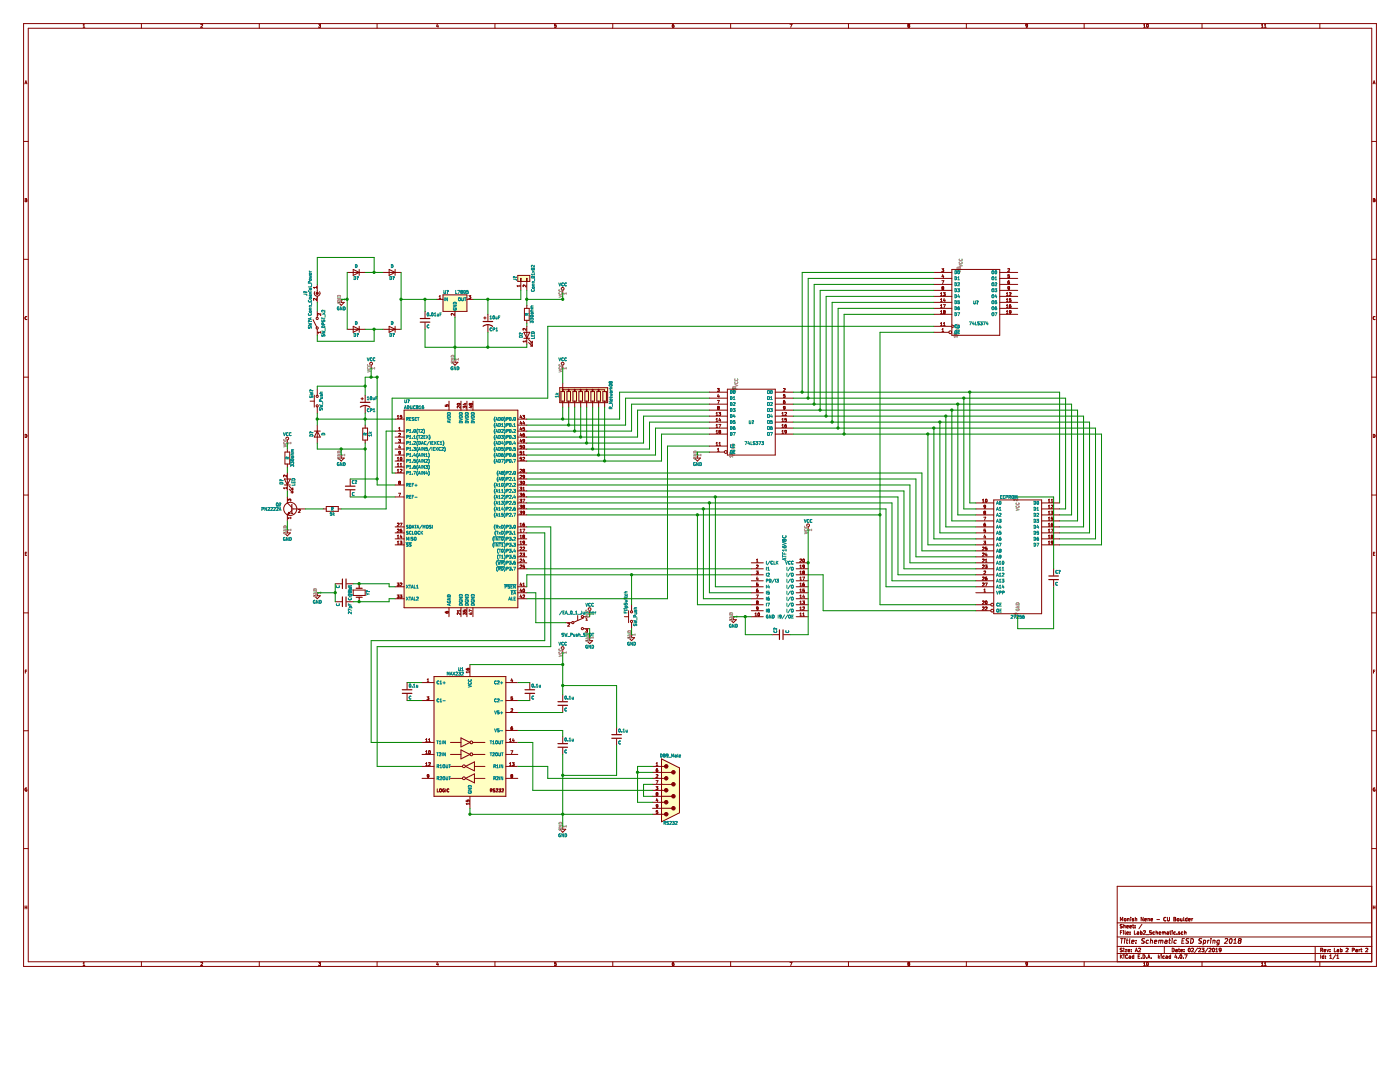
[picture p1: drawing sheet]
EESchema Schematic File Version 2
LIBS:power
LIBS:device
LIBS:switches
LIBS:relays
LIBS:motors
LIBS:transistors
LIBS:conn
LIBS:linear
LIBS:regul
LIBS:74xx
LIBS:cmos4000
LIBS:adc-dac
LIBS:memory
LIBS:xilinx
LIBS:microcontrollers
LIBS:dsp
LIBS:microchip
LIBS:analog_switches
LIBS:motorola
LIBS:texas
LIBS:intel
LIBS:audio
LIBS:interface
LIBS:digital-audio
LIBS:philips
LIBS:display
LIBS:cypress
LIBS:siliconi
LIBS:opto
LIBS:atmel
LIBS:contrib
LIBS:valves
LIBS:Lab2_Schematic-cache
EELAYER 25 0
EELAYER END
$Descr A2 23386 16535
encoding utf-8
Sheet 1 1
Title "Schematic ESD Spring 2018 "
Date "02/23/2019"
Rev "Lab 2 Part 2"
Comp "Monish Nene - CU Boulder"
Comment1 ""
Comment2 ""
Comment3 ""
Comment4 ""
$EndDescr
$Comp
L Conn_Coaxial_Power J?
U 1 1
P 5300 4850
F 0 "J?" V 5100 4800 50  0000 C CNN
F 1 "Conn_Coaxial_Power" V 5175 4800 50  0000 C CNN
F 2 "" H 5300 4800 50  0001 C CNN
F 3 "" H 5300 4800 50  0001 C CNN
	1    5300 4850
	1    0    0    -1  
$EndComp
$Comp
L LED D?
U 1 1
P 8800 5600
F 0 "D?" H 8800 5700 50  0000 C CNN
F 1 "LED" H 8800 5500 50  0000 C CNN
F 2 "" H 8800 5600 50  0001 C CNN
F 3 "" H 8800 5600 50  0001 C CNN
	1    8800 5600
	0    -1   -1   0   
$EndComp
$Comp
L D D?
U 1 1
P 5950 4550
F 0 "D?" H 5950 4650 50  0000 C CNN
F 1 "D" H 5950 4450 50  0000 C CNN
F 2 "" H 5950 4550 50  0001 C CNN
F 3 "" H 5950 4550 50  0001 C CNN
	1    5950 4550
	-1   0    0    1   
$EndComp
$Comp
L D D?
U 1 1
P 5300 7250
F 0 "D?" H 5300 7350 50  0000 C CNN
F 1 "D" H 5300 7150 50  0000 C CNN
F 2 "" H 5300 7250 50  0001 C CNN
F 3 "" H 5300 7250 50  0001 C CNN
	1    5300 7250
	0    -1   1    0   
$EndComp
$Comp
L D D?
U 1 1
P 5950 5500
F 0 "D?" H 5950 5600 50  0000 C CNN
F 1 "D" H 5950 5400 50  0000 C CNN
F 2 "" H 5950 5500 50  0001 C CNN
F 3 "" H 5950 5500 50  0001 C CNN
	1    5950 5500
	-1   0    0    1   
$EndComp
$Comp
L D D?
U 1 1
P 6550 5500
F 0 "D?" H 6550 5600 50  0000 C CNN
F 1 "D" H 6550 5400 50  0000 C CNN
F 2 "" H 6550 5500 50  0001 C CNN
F 3 "" H 6550 5500 50  0001 C CNN
	1    6550 5500
	-1   0    0    1   
$EndComp
$Comp
L D D?
U 1 1
P 6550 4550
F 0 "D?" H 6550 4650 50  0000 C CNN
F 1 "D" H 6550 4450 50  0000 C CNN
F 2 "" H 6550 4550 50  0001 C CNN
F 3 "" H 6550 4550 50  0001 C CNN
	1    6550 4550
	-1   0    0    1   
$EndComp
$Comp
L C 0.01uF
U 1 1
P 7100 5350
F 0 "0.01uF" H 7125 5450 50  0000 L CNN
F 1 "C" H 7125 5250 50  0000 L CNN
F 2 "" H 7138 5200 50  0001 C CNN
F 3 "" H 7100 5350 50  0001 C CNN
	1    7100 5350
	1    0    0    -1  
$EndComp
$Comp
L C 27pF
U 1 1
P 5750 9750
F 0 "27pF" H 5775 9850 50  0000 L CNN
F 1 "C" H 5775 9650 50  0000 L CNN
F 2 "" H 5788 9600 50  0001 C CNN
F 3 "" H 5750 9750 50  0001 C CNN
	1    5750 9750
	0    1    1    0   
$EndComp
$Comp
L CP1 10uF
U 1 1
P 6100 6750
F 0 "10uF" H 6125 6850 50  0000 L CNN
F 1 "CP1" H 6125 6650 50  0000 L CNN
F 2 "" H 6100 6750 50  0001 C CNN
F 3 "" H 6100 6750 50  0001 C CNN
	1    6100 6750
	1    0    0    -1  
$EndComp
$Comp
L L7805 U?
U 1 1
P 7600 5000
F 0 "U?" H 7450 5125 50  0000 C CNN
F 1 "L7805" H 7600 5125 50  0000 L CNN
F 2 "" H 7625 4850 50  0001 L CIN
F 3 "" H 7600 4950 50  0001 C CNN
	1    7600 5000
	1    0    0    -1  
$EndComp
$Comp
L R 1k
U 1 1
P 6100 7250
F 0 "1k" V 6180 7250 50  0000 C CNN
F 1 "R" V 6100 7250 50  0000 C CNN
F 2 "" V 6030 7250 50  0001 C CNN
F 3 "" H 6100 7250 50  0001 C CNN
	1    6100 7250
	1    0    0    -1  
$EndComp
$Comp
L R 330ohm
U 1 1
P 8800 5250
F 0 "330ohm" V 8880 5250 50  0000 C CNN
F 1 "R" V 8800 5250 50  0000 C CNN
F 2 "" V 8730 5250 50  0001 C CNN
F 3 "" H 8800 5250 50  0001 C CNN
	1    8800 5250
	1    0    0    -1  
$EndComp
$Comp
L SW_DPST_x2 SW?
U 1 1
P 5300 5400
F 0 "SW?" H 5300 5525 50  0000 C CNN
F 1 "SW_DPST_x2" H 5300 5300 50  0000 C CNN
F 2 "" H 5300 5400 50  0001 C CNN
F 3 "" H 5300 5400 50  0001 C CNN
	1    5300 5400
	0    -1   -1   0   
$EndComp
$Comp
L SW_Push SW?
U 1 1
P 5300 6700
F 0 "SW?" H 5350 6800 50  0000 L CNN
F 1 "SW_Push" H 5300 6640 50  0000 C CNN
F 2 "" H 5300 6900 50  0001 C CNN
F 3 "" H 5300 6900 50  0001 C CNN
	1    5300 6700
	0    -1   -1   0   
$EndComp
$Comp
L Conn_01x02 J?
U 1 1
P 8700 4650
F 0 "J?" H 8700 4750 50  0000 C CNN
F 1 "Conn_01x02" H 8700 4450 50  0000 C CNN
F 2 "" H 8700 4650 50  0001 C CNN
F 3 "" H 8700 4650 50  0001 C CNN
	1    8700 4650
	0    -1   -1   0   
$EndComp
$Comp
L GND #PWR?
U 1 1
P 5300 9900
F 0 "#PWR?" H 5300 9650 50  0001 C CNN
F 1 "GND" H 5300 9750 50  0000 C CNN
F 2 "" H 5300 9900 50  0001 C CNN
F 3 "" H 5300 9900 50  0001 C CNN
	1    5300 9900
	1    0    0    -1  
$EndComp
$Comp
L 27256 EEPROM
U 1 1
P 17000 9300
F 0 "EEPROM" H 16850 10300 50  0000 C CNN
F 1 "27256" H 17000 8300 50  0000 C CNN
F 2 "" H 17000 9300 50  0001 C CNN
F 3 "" H 17000 9300 50  0001 C CNN
	1    17000 9300
	1    0    0    -1  
$EndComp
$Comp
L Crystal Y?
U 1 1
P 6000 9900
F 0 "Y?" H 6000 10050 50  0000 C CNN
F 1 "Crystal" H 6000 9750 50  0000 C CNN
F 2 "" H 6000 9900 50  0001 C CNN
F 3 "" H 6000 9900 50  0001 C CNN
	1    6000 9900
	0    1    1    0   
$EndComp
$Comp
L R_Network08 1k
U 1 1
P 9800 6600
F 0 "1k" V 9300 6600 50  0000 C CNN
F 1 "R_Network08" V 10200 6600 50  0000 C CNN
F 2 "Resistors_THT:R_Array_SIP9" V 10275 6600 50  0001 C CNN
F 3 "" H 9800 6600 50  0001 C CNN
	1    9800 6600
	1    0    0    -1  
$EndComp
$Comp
L C 27pF
U 1 1
P 5750 10050
F 0 "27pF" H 5775 10150 50  0000 L CNN
F 1 "C" H 5775 9950 50  0000 L CNN
F 2 "" H 5788 9900 50  0001 C CNN
F 3 "" H 5750 10050 50  0001 C CNN
	1    5750 10050
	0    1    1    0   
$EndComp
$Comp
L ADUC816 U?
U 1 1
P 7700 8500
F 0 "U?" H 6750 10300 50  0000 L CNN
F 1 "ADUC816" H 6750 10200 50  0000 L CNN
F 2 "" H 7700 8300 50  0001 C CNN
F 3 "" H 7700 8300 50  0001 C CNN
	1    7700 8500
	1    0    0    -1  
$EndComp
$Comp
L GND #PWR?
U 1 1
P 5700 5000
F 0 "#PWR?" H 5700 4750 50  0001 C CNN
F 1 "GND" H 5700 4850 50  0000 C CNN
F 2 "" H 5700 5000 50  0001 C CNN
F 3 "" H 5700 5000 50  0001 C CNN
	1    5700 5000
	1    0    0    -1  
$EndComp
$Comp
L GND #PWR?
U 1 1
P 5700 7600
F 0 "#PWR?" H 5700 7350 50  0001 C CNN
F 1 "GND" H 5700 7450 50  0000 C CNN
F 2 "" H 5700 7600 50  0001 C CNN
F 3 "" H 5700 7600 50  0001 C CNN
	1    5700 7600
	1    0    0    -1  
$EndComp
$Comp
L GND #PWR?
U 1 1
P 7600 6000
F 0 "#PWR?" H 7600 5750 50  0001 C CNN
F 1 "GND" H 7600 5850 50  0000 C CNN
F 2 "" H 7600 6000 50  0001 C CNN
F 3 "" H 7600 6000 50  0001 C CNN
	1    7600 6000
	1    0    0    -1  
$EndComp
$Comp
L CP1 10uF
U 1 1
P 8150 5400
F 0 "10uF" H 8175 5500 50  0000 L CNN
F 1 "CP1" H 8175 5300 50  0000 L CNN
F 2 "" H 8150 5400 50  0001 C CNN
F 3 "" H 8150 5400 50  0001 C CNN
	1    8150 5400
	1    0    0    -1  
$EndComp
$Comp
L 74LS373 U?
U 1 1
P 12550 7050
F 0 "U?" H 12550 7050 50  0000 C CNN
F 1 "74LS373" H 12600 6700 50  0000 C CNN
F 2 "" H 12550 7050 50  0001 C CNN
F 3 "" H 12550 7050 50  0001 C CNN
	1    12550 7050
	1    0    0    -1  
$EndComp
$Comp
L GND #PWR?
U 1 1
P 11650 7600
F 0 "#PWR?" H 11650 7350 50  0001 C CNN
F 1 "GND" H 11650 7450 50  0000 C CNN
F 2 "" H 11650 7600 50  0001 C CNN
F 3 "" H 11650 7600 50  0001 C CNN
	1    11650 7600
	1    0    0    -1  
$EndComp
$Comp
L ATF16V8C ATF16V8C
U 1 1
P 13050 9200
F 0 "ATF16V8C" V 13100 9250 60  0000 C CNN
F 1 "ATF16V8C" H 4100 46400 60  0000 C CNN
F 2 "" H 4100 46400 60  0001 C CNN
F 3 "" H 4100 46400 60  0001 C CNN
	1    13050 9200
	1    0    0    -1  
$EndComp
$Comp
L GND #PWR?
U 1 1
P 12250 10300
F 0 "#PWR?" H 12250 10050 50  0001 C CNN
F 1 "GND" H 12250 10150 50  0000 C CNN
F 2 "" H 12250 10300 50  0001 C CNN
F 3 "" H 12250 10300 50  0001 C CNN
	1    12250 10300
	1    0    0    -1  
$EndComp
$Comp
L VCC #PWR?
U 1 1
P 9400 4900
F 0 "#PWR?" H 9400 4750 50  0001 C CNN
F 1 "VCC" H 9400 5050 50  0000 C CNN
F 2 "" H 9400 4900 50  0001 C CNN
F 3 "" H 9400 4900 50  0001 C CNN
	1    9400 4900
	1    0    0    -1  
$EndComp
$Comp
L VCC #PWR?
U 1 1
P 6200 6150
F 0 "#PWR?" H 6200 6000 50  0001 C CNN
F 1 "VCC" H 6200 6300 50  0000 C CNN
F 2 "" H 6200 6150 50  0001 C CNN
F 3 "" H 6200 6150 50  0001 C CNN
	1    6200 6150
	1    0    0    -1  
$EndComp
$Comp
L VCC #PWR?
U 1 1
P 13500 8850
F 0 "#PWR?" H 13500 8700 50  0001 C CNN
F 1 "VCC" H 13500 9000 50  0000 C CNN
F 2 "" H 13500 8850 50  0001 C CNN
F 3 "" H 13500 8850 50  0001 C CNN
	1    13500 8850
	1    0    0    -1  
$EndComp
$Comp
L VCC #PWR?
U 1 1
P 9400 6150
F 0 "#PWR?" H 9400 6000 50  0001 C CNN
F 1 "VCC" H 9400 6300 50  0000 C CNN
F 2 "" H 9400 6150 50  0001 C CNN
F 3 "" H 9400 6150 50  0001 C CNN
	1    9400 6150
	1    0    0    -1  
$EndComp
$Comp
L PN2222A Q?
U 1 1
P 4900 8500
F 0 "Q?" H 5100 8575 50  0000 L CNN
F 1 "PN2222A" H 5100 8500 50  0000 L CNN
F 2 "TO_SOT_Packages_THT:TO-92_Molded_Narrow" H 5100 8425 50  0001 L CIN
F 3 "" H 4900 8500 50  0001 L CNN
	1    4900 8500
	-1   0    0    -1  
$EndComp
$Comp
L LED D?
U 1 1
P 4800 8050
F 0 "D?" H 4800 8150 50  0000 C CNN
F 1 "LED" H 4800 7950 50  0000 C CNN
F 2 "" H 4800 8050 50  0001 C CNN
F 3 "" H 4800 8050 50  0001 C CNN
	1    4800 8050
	0    -1   -1   0   
$EndComp
$Comp
L R 330ohm
U 1 1
P 4800 7650
F 0 "330ohm" V 4880 7650 50  0000 C CNN
F 1 "R" V 4800 7650 50  0000 C CNN
F 2 "" V 4730 7650 50  0001 C CNN
F 3 "" H 4800 7650 50  0001 C CNN
	1    4800 7650
	1    0    0    -1  
$EndComp
$Comp
L R 5k
U 1 1
P 5550 8500
F 0 "5k" V 5630 8500 50  0000 C CNN
F 1 "R" V 5550 8500 50  0000 C CNN
F 2 "" V 5480 8500 50  0001 C CNN
F 3 "" H 5550 8500 50  0001 C CNN
	1    5550 8500
	0    1    1    0   
$EndComp
$Comp
L VCC #PWR?
U 1 1
P 4800 7400
F 0 "#PWR?" H 4800 7250 50  0001 C CNN
F 1 "VCC" H 4800 7550 50  0000 C CNN
F 2 "" H 4800 7400 50  0001 C CNN
F 3 "" H 4800 7400 50  0001 C CNN
	1    4800 7400
	1    0    0    -1  
$EndComp
$Comp
L GND #PWR?
U 1 1
P 4800 8850
F 0 "#PWR?" H 4800 8600 50  0001 C CNN
F 1 "GND" H 4800 8700 50  0000 C CNN
F 2 "" H 4800 8850 50  0001 C CNN
F 3 "" H 4800 8850 50  0001 C CNN
	1    4800 8850
	1    0    0    -1  
$EndComp
$Comp
L C C?
U 1 1
P 5850 8150
F 0 "C?" H 5875 8250 50  0000 L CNN
F 1 "C" H 5875 8050 50  0000 L CNN
F 2 "" H 5888 8000 50  0001 C CNN
F 3 "" H 5850 8150 50  0001 C CNN
	1    5850 8150
	1    0    0    -1  
$EndComp
$Comp
L C C?
U 1 1
P 13050 10600
F 0 "C?" H 13075 10700 50  0000 L CNN
F 1 "C" H 13075 10500 50  0000 L CNN
F 2 "" H 13088 10450 50  0001 C CNN
F 3 "" H 13050 10600 50  0001 C CNN
	1    13050 10600
	0    -1   -1   0   
$EndComp
$Comp
L C C?
U 1 1
P 17600 9650
F 0 "C?" H 17625 9750 50  0000 L CNN
F 1 "C" H 17625 9550 50  0000 L CNN
F 2 "" H 17638 9500 50  0001 C CNN
F 3 "" H 17600 9650 50  0001 C CNN
	1    17600 9650
	1    0    0    -1  
$EndComp
$Comp
L MAX232 U1
U 1 1
P 7850 12300
F 0 "U1" H 7750 13425 50  0000 R CNN
F 1 "MAX232" H 7750 13350 50  0000 R CNN
F 2 "" H 7900 11250 50  0001 L CNN
F 3 "" H 7850 12400 50  0001 C CNN
	1    7850 12300
	1    0    0    -1  
$EndComp
$Comp
L C 0.1u
U 1 1
P 10300 12300
F 0 "0.1u" H 10325 12400 50  0000 L CNN
F 1 "C" H 10325 12200 50  0000 L CNN
F 2 "" H 10338 12150 50  0001 C CNN
F 3 "" H 10300 12300 50  0001 C CNN
	1    10300 12300
	1    0    0    -1  
$EndComp
$Comp
L C 0.1u
U 1 1
P 9400 11750
F 0 "0.1u" H 9425 11850 50  0000 L CNN
F 1 "C" H 9425 11650 50  0000 L CNN
F 2 "" H 9438 11600 50  0001 C CNN
F 3 "" H 9400 11750 50  0001 C CNN
	1    9400 11750
	1    0    0    -1  
$EndComp
$Comp
L C 0.1u
U 1 1
P 8850 11550
F 0 "0.1u" H 8875 11650 50  0000 L CNN
F 1 "C" H 8875 11450 50  0000 L CNN
F 2 "" H 8888 11400 50  0001 C CNN
F 3 "" H 8850 11550 50  0001 C CNN
	1    8850 11550
	1    0    0    -1  
$EndComp
$Comp
L C 0.1u
U 1 1
P 6800 11550
F 0 "0.1u" H 6825 11650 50  0000 L CNN
F 1 "C" H 6825 11450 50  0000 L CNN
F 2 "" H 6838 11400 50  0001 C CNN
F 3 "" H 6800 11550 50  0001 C CNN
	1    6800 11550
	1    0    0    -1  
$EndComp
$Comp
L C 0.1u
U 1 1
P 9400 12450
F 0 "0.1u" H 9425 12550 50  0000 L CNN
F 1 "C" H 9425 12350 50  0000 L CNN
F 2 "" H 9438 12300 50  0001 C CNN
F 3 "" H 9400 12450 50  0001 C CNN
	1    9400 12450
	1    0    0    -1  
$EndComp
$Comp
L DB9_Male RS232
U 1 1
P 11200 13200
F 0 "RS232" H 11200 13750 50  0000 C CNN
F 1 "DB9_Male" H 11200 12625 50  0000 C CNN
F 2 "" H 11200 13200 50  0001 C CNN
F 3 "" H 11200 13200 50  0001 C CNN
	1    11200 13200
	1    0    0    1   
$EndComp
$Comp
L VCC #PWR?
U 1 1
P 9400 10900
F 0 "#PWR?" H 9400 10750 50  0001 C CNN
F 1 "VCC" H 9400 11050 50  0000 C CNN
F 2 "" H 9400 10900 50  0001 C CNN
F 3 "" H 9400 10900 50  0001 C CNN
	1    9400 10900
	1    0    0    -1  
$EndComp
$Comp
L GND #PWR?
U 1 1
P 9400 13800
F 0 "#PWR?" H 9400 13550 50  0001 C CNN
F 1 "GND" H 9400 13650 50  0000 C CNN
F 2 "" H 9400 13800 50  0001 C CNN
F 3 "" H 9400 13800 50  0001 C CNN
	1    9400 13800
	1    0    0    -1  
$EndComp
$Comp
L SW_Push FlipSwitch
U 1 1
P 10550 10300
F 0 "FlipSwitch" H 10600 10400 50  0000 L CNN
F 1 "SW_Push" H 10550 10240 50  0000 C CNN
F 2 "" H 10550 10500 50  0001 C CNN
F 3 "" H 10550 10500 50  0001 C CNN
	1    10550 10300
	0    -1   -1   0   
$EndComp
$Comp
L GND #PWR?
U 1 1
P 10550 10600
F 0 "#PWR?" H 10550 10350 50  0001 C CNN
F 1 "GND" H 10550 10450 50  0000 C CNN
F 2 "" H 10550 10600 50  0001 C CNN
F 3 "" H 10550 10600 50  0001 C CNN
	1    10550 10600
	1    0    0    -1  
$EndComp
$Comp
L SW_Push_SPDT /EA_0_1_Jumper
U 1 1
P 9650 10400
F 0 "/EA_0_1_Jumper" H 9650 10570 50  0000 C CNN
F 1 "SW_Push_SPDT" H 9650 10200 50  0000 C CNN
F 2 "" H 9650 10400 50  0001 C CNN
F 3 "" H 9650 10400 50  0001 C CNN
	1    9650 10400
	1    0    0    -1  
$EndComp
$Comp
L VCC #PWR?
U 1 1
P 9850 10250
F 0 "#PWR?" H 9850 10100 50  0001 C CNN
F 1 "VCC" H 9850 10400 50  0000 C CNN
F 2 "" H 9850 10250 50  0001 C CNN
F 3 "" H 9850 10250 50  0001 C CNN
	1    9850 10250
	1    0    0    -1  
$EndComp
$Comp
L GND #PWR?
U 1 1
P 9850 10650
F 0 "#PWR?" H 9850 10400 50  0001 C CNN
F 1 "GND" H 9850 10500 50  0000 C CNN
F 2 "" H 9850 10650 50  0001 C CNN
F 3 "" H 9850 10650 50  0001 C CNN
	1    9850 10650
	1    0    0    -1  
$EndComp
$Comp
L 74LS374 U?
U 1 1
P 16300 5050
F 0 "U?" H 16300 5050 50  0000 C CNN
F 1 "74LS374" H 16350 4700 50  0000 C CNN
F 2 "" H 16300 5050 50  0001 C CNN
F 3 "" H 16300 5050 50  0001 C CNN
	1    16300 5050
	1    0    0    -1  
$EndComp
Wire Wire Line
	10450 6650 11850 6650
Wire Wire Line
	10350 6550 11850 6550
Wire Wire Line
	14700 5550 14700 10100
Wire Wire Line
	14700 10100 16300 10100
Connection ~ 13400 6550
Wire Wire Line
	13400 4550 13400 6550
Wire Wire Line
	15600 4550 13400 4550
Connection ~ 13500 6650
Wire Wire Line
	13500 4650 13500 6650
Wire Wire Line
	15600 4650 13500 4650
Wire Wire Line
	15600 4750 13600 4750
Connection ~ 13700 6850
Wire Wire Line
	13700 4850 13700 6850
Wire Wire Line
	15600 4850 13700 4850
Connection ~ 13800 6950
Wire Wire Line
	13800 6950 13800 4950
Wire Wire Line
	13800 4950 15600 4950
Connection ~ 13900 7050
Wire Wire Line
	13900 5050 13900 7050
Wire Wire Line
	15600 5050 13900 5050
Connection ~ 14000 7150
Wire Wire Line
	14000 5150 14000 7150
Wire Wire Line
	15600 5150 14000 5150
Connection ~ 14100 7250
Wire Wire Line
	14100 5250 14100 7250
Wire Wire Line
	15600 5250 14100 5250
Wire Wire Line
	15000 8300 15000 9600
Wire Wire Line
	15500 9100 16300 9100
Connection ~ 10000 7600
Wire Wire Line
	15600 9000 16300 9000
Wire Wire Line
	15600 7150 15600 9000
Connection ~ 9900 7500
Wire Wire Line
	15700 8900 16300 8900
Wire Wire Line
	15700 7050 15700 8900
Connection ~ 9800 7400
Wire Wire Line
	15800 8800 16300 8800
Wire Wire Line
	15800 6950 15800 8800
Connection ~ 9700 7300
Wire Wire Line
	15900 8700 16300 8700
Wire Wire Line
	15900 6850 15900 8700
Connection ~ 9600 7200
Wire Wire Line
	16000 8600 16300 8600
Wire Wire Line
	16000 6750 16000 8600
Connection ~ 9500 7100
Wire Wire Line
	16100 8500 16300 8500
Wire Wire Line
	16100 6650 16100 8500
Connection ~ 9400 7000
Wire Wire Line
	16200 6550 16200 8400
Wire Wire Line
	16200 8400 16300 8400
Connection ~ 10100 7700
Wire Wire Line
	15500 7250 15500 9100
Wire Wire Line
	15400 9200 16300 9200
Wire Wire Line
	15400 7900 15400 9200
Wire Wire Line
	15300 8000 15300 9300
Wire Wire Line
	15300 9300 16300 9300
Wire Wire Line
	15200 9400 16300 9400
Wire Wire Line
	15200 8100 15200 9400
Wire Wire Line
	15100 8200 15100 9500
Wire Wire Line
	15100 9500 16300 9500
Wire Wire Line
	15000 9600 16300 9600
Wire Wire Line
	14900 8400 14900 9700
Wire Wire Line
	14900 9700 16300 9700
Wire Wire Line
	14800 9800 16300 9800
Connection ~ 6100 6450
Connection ~ 8800 5000
Wire Wire Line
	9400 5000 8800 5000
Wire Wire Line
	8800 5450 8800 5400
Wire Wire Line
	8800 4850 8800 5100
Connection ~ 8150 5800
Wire Wire Line
	8800 5800 8800 5750
Connection ~ 8150 5000
Wire Wire Line
	8700 5000 8700 4850
Wire Wire Line
	8150 5800 8150 5550
Connection ~ 7600 5800
Wire Wire Line
	7100 5800 8800 5800
Wire Wire Line
	7100 5500 7100 5800
Wire Wire Line
	7600 5300 7600 6000
Wire Wire Line
	7900 5000 8700 5000
Wire Wire Line
	8150 5000 8150 5250
Connection ~ 7100 5000
Wire Wire Line
	7100 5200 7100 5000
Connection ~ 6700 5000
Wire Wire Line
	6700 5000 7300 5000
Connection ~ 5700 7500
Wire Wire Line
	5700 7600 5700 7500
Wire Wire Line
	5300 7500 5300 7400
Wire Wire Line
	5300 7500 6100 7500
Wire Wire Line
	6100 7400 6100 8300
Wire Wire Line
	5300 6450 5300 6500
Wire Wire Line
	6100 6450 5300 6450
Wire Wire Line
	6100 6300 6100 6600
Connection ~ 6100 7000
Wire Wire Line
	6100 6900 6100 7100
Connection ~ 5300 7000
Wire Wire Line
	5300 6900 5300 7100
Wire Wire Line
	5300 7000 6600 7000
Connection ~ 5800 5000
Wire Wire Line
	5800 5000 5700 5000
Wire Wire Line
	6100 5500 6400 5500
Wire Wire Line
	5800 4550 5800 5500
Wire Wire Line
	6700 4550 6700 5500
Connection ~ 6250 5500
Wire Wire Line
	5300 5700 5300 5600
Wire Wire Line
	6250 5700 5300 5700
Wire Wire Line
	6250 5500 6250 5700
Connection ~ 6250 4550
Wire Wire Line
	5300 4300 5300 4750
Wire Wire Line
	6250 4300 5300 4300
Wire Wire Line
	6250 4550 6250 4300
Wire Wire Line
	6100 4550 6400 4550
Wire Wire Line
	5300 5050 5300 5200
Wire Wire Line
	6500 10000 6600 10000
Wire Wire Line
	6500 10050 6500 10000
Wire Wire Line
	6500 9800 6600 9800
Wire Wire Line
	6500 9750 6500 9800
Connection ~ 6000 10050
Connection ~ 6000 9750
Connection ~ 5600 9900
Wire Wire Line
	5300 9900 5600 9900
Wire Wire Line
	10100 6800 10100 7700
Wire Wire Line
	10000 6800 10000 7600
Wire Wire Line
	9900 6800 9900 7500
Wire Wire Line
	9800 6800 9800 7400
Wire Wire Line
	9700 6800 9700 7300
Wire Wire Line
	9600 6800 9600 7200
Wire Wire Line
	9500 7100 9500 6800
Wire Wire Line
	9400 6800 9400 7000
Wire Wire Line
	5600 9750 5600 10050
Wire Wire Line
	5900 10050 6500 10050
Wire Wire Line
	5900 9750 6500 9750
Wire Wire Line
	10550 6750 11850 6750
Wire Wire Line
	10650 6850 11850 6850
Wire Wire Line
	11050 7250 11850 7250
Wire Wire Line
	8800 7600 10950 7600
Wire Wire Line
	8800 7500 10850 7500
Wire Wire Line
	8800 7400 10750 7400
Wire Wire Line
	8800 7300 10650 7300
Wire Wire Line
	8800 7200 10550 7200
Wire Wire Line
	8800 7000 10350 7000
Wire Wire Line
	8800 7100 10450 7100
Wire Wire Line
	10350 7000 10350 6550
Wire Wire Line
	10450 7100 10450 6650
Wire Wire Line
	10550 7200 10550 6750
Wire Wire Line
	10650 7300 10650 6850
Wire Wire Line
	11850 6950 10750 6950
Wire Wire Line
	10750 6950 10750 7400
Wire Wire Line
	10850 7500 10850 7050
Wire Wire Line
	10850 7050 11850 7050
Wire Wire Line
	11850 7150 10950 7150
Wire Wire Line
	10950 7150 10950 7600
Wire Wire Line
	8800 7700 11050 7700
Wire Wire Line
	11050 7700 11050 7250
Wire Wire Line
	11850 7450 11150 7450
Wire Wire Line
	11150 7450 11150 10000
Wire Wire Line
	11150 10000 8800 10000
Wire Wire Line
	11650 7550 11850 7550
Wire Wire Line
	11650 7550 11650 7600
Wire Wire Line
	8800 8600 14700 8600
Wire Wire Line
	8800 8500 14800 8500
Wire Wire Line
	8800 8400 14900 8400
Wire Wire Line
	8800 8300 15000 8300
Wire Wire Line
	8800 8200 15100 8200
Wire Wire Line
	8800 8100 15200 8100
Wire Wire Line
	8800 8000 15300 8000
Wire Wire Line
	8800 7900 15400 7900
Wire Wire Line
	13250 6550 17700 6550
Wire Wire Line
	13250 6650 17800 6650
Wire Wire Line
	13250 6750 17900 6750
Wire Wire Line
	13250 6850 18000 6850
Wire Wire Line
	13250 6950 18100 6950
Wire Wire Line
	13250 7050 18200 7050
Wire Wire Line
	13250 7150 18300 7150
Wire Wire Line
	13250 7250 18400 7250
Wire Wire Line
	8950 9900 8950 10400
Wire Wire Line
	8950 9900 8800 9900
Wire Wire Line
	5850 8300 6600 8300
Connection ~ 6100 7500
Wire Wire Line
	6300 8100 6600 8100
Wire Wire Line
	6300 6300 6300 8100
Connection ~ 6300 6300
Wire Wire Line
	8800 9500 12550 9500
Wire Wire Line
	8800 9800 8800 9600
Wire Wire Line
	8800 9600 12550 9600
Wire Wire Line
	12550 9800 11950 9800
Wire Wire Line
	11950 9800 11950 8300
Connection ~ 11950 8300
Wire Wire Line
	11850 8400 11850 9900
Wire Wire Line
	11850 9900 12550 9900
Connection ~ 11850 8400
Wire Wire Line
	12550 10000 11750 10000
Wire Wire Line
	11750 10000 11750 8500
Connection ~ 11750 8500
Wire Wire Line
	13500 8850 13500 10600
Wire Wire Line
	12250 10300 12550 10300
Wire Wire Line
	12550 10100 11650 10100
Wire Wire Line
	11650 10100 11650 8600
Connection ~ 11650 8600
Wire Wire Line
	13750 10200 16300 10200
Wire Wire Line
	13750 10200 13750 9600
Wire Wire Line
	13750 9600 13500 9600
Wire Wire Line
	6100 6300 6300 6300
Wire Wire Line
	6200 6150 6200 6300
Connection ~ 6200 6300
Connection ~ 9400 5000
Wire Wire Line
	9400 4900 9400 5000
Wire Wire Line
	6600 7200 6450 7200
Wire Wire Line
	6450 7200 6450 8500
Wire Wire Line
	6450 8500 5700 8500
Wire Wire Line
	5400 8500 5100 8500
Wire Wire Line
	4800 8850 4800 8700
Wire Wire Line
	4800 8300 4800 8200
Wire Wire Line
	4800 7900 4800 7800
Wire Wire Line
	4800 7500 4800 7400
Wire Wire Line
	5850 8000 6300 8000
Connection ~ 6300 8000
Connection ~ 6100 8300
Wire Wire Line
	17700 6550 17700 8400
Connection ~ 16200 6550
Wire Wire Line
	17800 8500 17700 8500
Wire Wire Line
	17800 6650 17800 8500
Connection ~ 16100 6650
Wire Wire Line
	17900 6750 17900 8600
Connection ~ 16000 6750
Wire Wire Line
	18000 6850 18000 8700
Connection ~ 15900 6850
Wire Wire Line
	18100 6950 18100 8800
Connection ~ 15800 6950
Wire Wire Line
	18200 7050 18200 8900
Connection ~ 15700 7050
Wire Wire Line
	18300 7150 18300 9000
Connection ~ 15600 7150
Wire Wire Line
	18400 7250 18400 9100
Connection ~ 15500 7250
Wire Wire Line
	17900 8600 17700 8600
Wire Wire Line
	18000 8700 17700 8700
Wire Wire Line
	18100 8800 17700 8800
Wire Wire Line
	18200 8900 17700 8900
Wire Wire Line
	18300 9000 17700 9000
Wire Wire Line
	18400 9100 17700 9100
Wire Wire Line
	13500 10600 13200 10600
Connection ~ 13500 9400
Wire Wire Line
	12450 10300 12450 10600
Wire Wire Line
	12450 10600 12900 10600
Connection ~ 12450 10300
Wire Wire Line
	17000 8300 17600 8300
Wire Wire Line
	17600 8300 17600 9500
Wire Wire Line
	17000 10300 17000 10500
Wire Wire Line
	17000 10500 17600 10500
Wire Wire Line
	17600 10500 17600 9800
Wire Wire Line
	8650 11700 8850 11700
Wire Wire Line
	8650 11400 8850 11400
Wire Wire Line
	7050 11400 6800 11400
Wire Wire Line
	7050 11700 6800 11700
Wire Wire Line
	10300 11450 10300 12150
Wire Wire Line
	9400 10900 9400 11600
Wire Wire Line
	9400 11100 7850 11100
Wire Wire Line
	9400 12600 9400 13800
Wire Wire Line
	7850 13600 7850 13500
Wire Wire Line
	10300 12450 10300 12950
Wire Wire Line
	10300 12950 9400 12950
Connection ~ 9400 12950
Wire Wire Line
	10300 11450 9400 11450
Connection ~ 9400 11450
Wire Wire Line
	8650 11900 9400 11900
Wire Wire Line
	8650 12200 9400 12200
Wire Wire Line
	9400 12200 9400 12300
Connection ~ 9400 11100
Connection ~ 9400 13600
Connection ~ 7850 13600
Wire Wire Line
	7850 13600 10900 13600
Wire Wire Line
	10900 13100 10750 13100
Wire Wire Line
	10750 13100 10750 13300
Wire Wire Line
	10750 13300 10900 13300
Wire Wire Line
	10650 13400 10900 13400
Wire Wire Line
	10650 12800 10650 13400
Wire Wire Line
	10650 12900 10900 12900
Wire Wire Line
	10650 12800 10900 12800
Connection ~ 10650 12900
Wire Wire Line
	10900 13200 8900 13200
Wire Wire Line
	8900 13200 8900 12400
Wire Wire Line
	8900 12400 8650 12400
Wire Wire Line
	10900 13000 9150 13000
Wire Wire Line
	9150 13000 9150 12800
Wire Wire Line
	9150 12800 8650 12800
Wire Wire Line
	7050 12400 6200 12400
Wire Wire Line
	6200 12400 6200 10700
Wire Wire Line
	6200 10700 9100 10700
Wire Wire Line
	9100 10700 9100 8900
Wire Wire Line
	9100 8900 8800 8900
Wire Wire Line
	8800 8800 9200 8800
Wire Wire Line
	9200 8800 9200 10800
Wire Wire Line
	9200 10800 6300 10800
Wire Wire Line
	6300 10800 6300 12800
Wire Wire Line
	6300 12800 7050 12800
Wire Wire Line
	9400 6150 9400 6400
Wire Wire Line
	10550 10500 10550 10600
Wire Wire Line
	10550 10100 10550 9600
Connection ~ 10550 9600
Wire Wire Line
	8950 10400 9450 10400
Wire Wire Line
	9850 10300 9850 10250
Wire Wire Line
	9850 10500 9850 10650
Wire Wire Line
	13600 4750 13600 6750
Connection ~ 13600 6750
Wire Wire Line
	14800 8500 14800 9800
Wire Wire Line
	14700 5550 15600 5550
Connection ~ 14700 8600
Wire Wire Line
	9150 5450 15600 5450
Wire Wire Line
	9150 5450 9150 6650
Wire Wire Line
	9150 6650 6550 6650
Wire Wire Line
	6550 6650 6550 7900
Wire Wire Line
	6550 7900 6600 7900
$EndSCHEMATC
